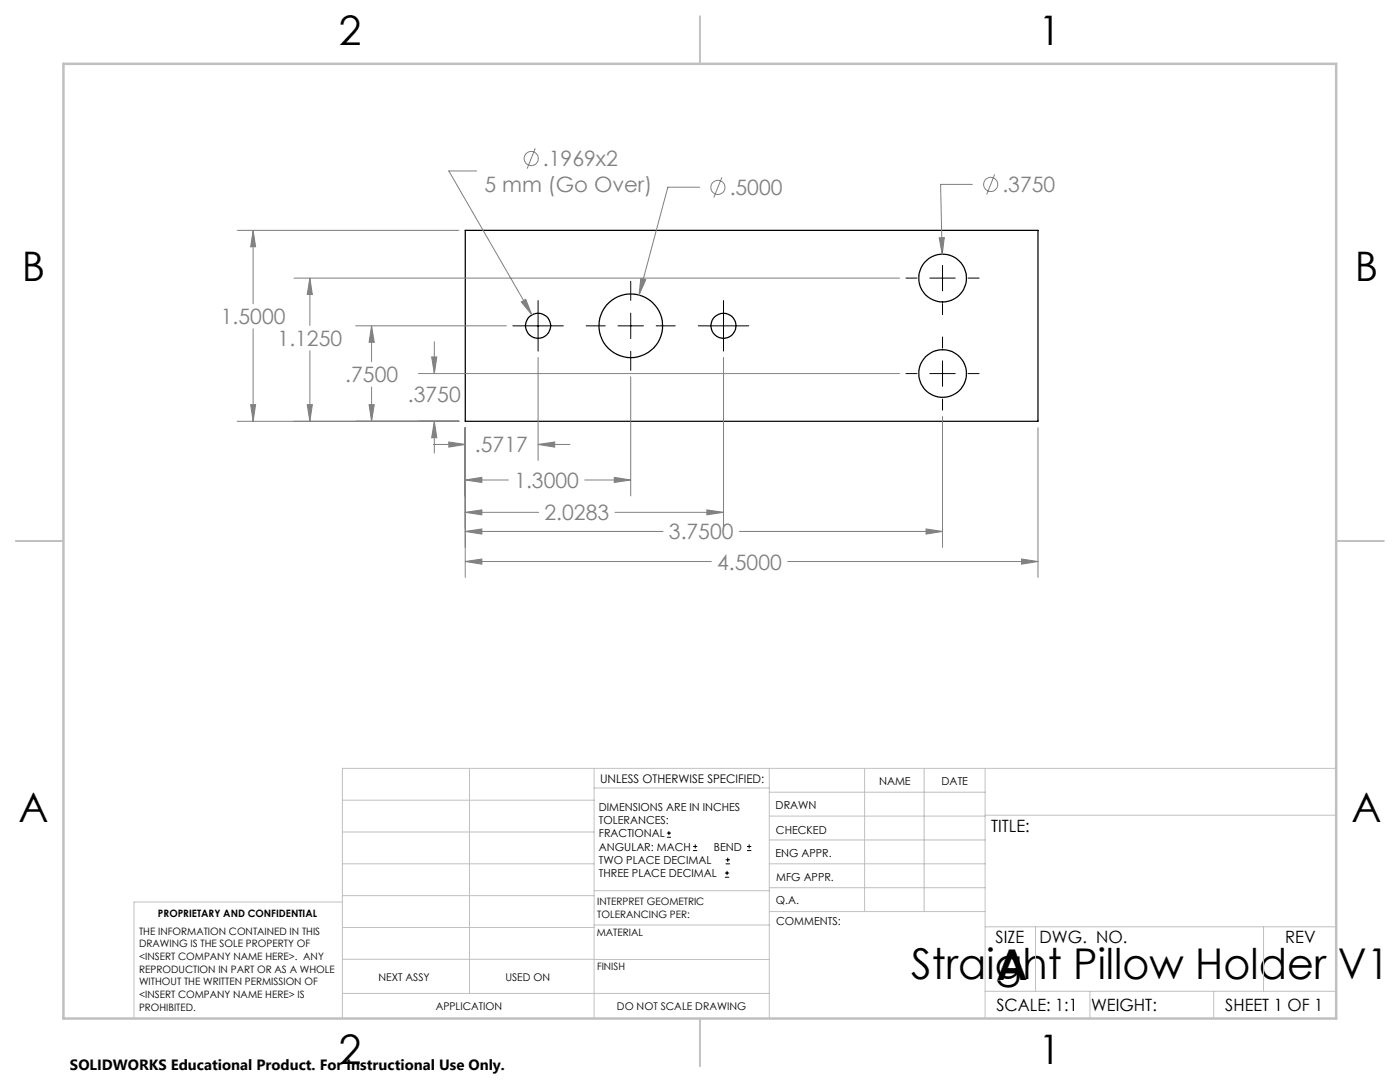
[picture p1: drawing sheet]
<svg xmlns="http://www.w3.org/2000/svg" width="279mm" height="216mm" viewBox="0 0 279 216" stroke-linecap="round" stroke-linejoin="round" font-family="sans-serif">
<g fill="none" stroke="#000" stroke-width=".25">
<path d="M92.9 46h114.3v38.1h-114.3z"/>
<circle cx="188.1" cy="55.5" r="4.8"/>
<circle cx="107.4" cy="65" r="2.51"/>
<circle cx="125.9" cy="65" r="6.4"/>
<circle cx="144.4" cy="65" r="2.51"/>
<circle cx="188.1" cy="74.5" r="4.8"/>
</g>
<g fill="none" stroke="#808080" stroke-width=".2">
<path d="M95.1 34.1h-5.5l16.6 28.7M106.8 29.6l-1.6 4.1M139.6 37.4h-6.3l-5.8 21.5M144.1 35.4l-1.6 4M194.1 36.8h-6.4l.3 13.9M198.5 34.8l-1.6 4M47.3 46h44.3M50.5 46l.5 3.2h-1zM50.5 46v14.6M58.7 55.5h120.8M61.8 55.5l.5 3.3h-1zM61.8 55.5v9.4"/>
<path d="M127.9 55.6l1 .2-1.4 3.1zM187.4 47.4h1.1l-.5 3.3zM50.5 65.6v18.5M61.8 70v14.1M71 65h30.1M74.2 65l.5 3.3h-1zM74.2 65v7.2M74.2 77.2v6.9M83.5 74.5h96M86.1 71.2h1.1l-.5 3.3zM86.7 68.2v6.3M104 60.3l.9-.6 1.3 3.1z"/>
<path d="M107.4 71.3v20.6M125.9 75.2v23.8M144.4 71.3v34.1M47.3 84.1h44.3M50 80.8h1l-.5 3.3zM61.3 80.8h1l-.5 3.3zM73.7 80.8h1l-.5 3.3zM86.5 88.7h6.4M86.7 84.1l.5 3.2h-1.1zM86.7 84.1v6.3M89.6 88.2l3.3 .5-3.3 .5zM92.9 95.8l3.3-.5v1z"/>
<path d="M92.9 85.3v29.9M92.9 95.8h8.6M107.4 88.7l3.3-.5v1zM107.4 88.7h6.3M116.7 95.8h9.2M122.6 95.3l3.3 .5-3.3 .5zM188.1 83.1v26.1M207.2 85.3v29.9M92.9 112l3.3-.5v1.1zM92.9 102.2l3.3-.5v1zM92.9 106l3.3-.4v1zM92.9 112h49.1"/>
<path d="M92.9 102.2h14.6M92.9 106h39.4M122.7 102.2h21.7M141.1 101.7l3.3 .5-3.3 .5zM147.6 106h40.5M157.2 112h50M184.8 105.6l3.3 .4-3.3 .6zM203.9 111.5l3.3 .5-3.3 .6z"/>
<circle cx="106" cy="31.6" r="1.42"/>
<circle cx="143.3" cy="37.4" r="1.4"/>
<circle cx="197.7" cy="36.8" r="1.4"/>
</g>
<g fill="none" stroke="#000" stroke-width=".2">
<path d="M107.4 60v10.1M125.9 56.1v3.8M144.4 60v10.1M180.8 55.5h2.2M185.6 55.5h5M188.1 48.2v2.2M188.1 53v5M193.2 55.5h2.2M102.3 65h10.1M117 65h3.8M123.3 65h5.1M125.9 62.5v5.1"/>
<path d="M125.9 70.1v3.8M131 65h3.8M139.3 65h10.1M180.8 74.5h2.2M185.6 74.5h5M188.1 60.6v2.2M188.1 67.2v2.3M188.1 72v5.1M188.1 79.6v2.2M193.2 74.5h2.2M133.1 167.1h.8M133.1 166.2h.8"/>
<path d="M133.5 165.8v.9M138.3 169.7h.8M138.3 168.9h.8M138.7 168.5v.8M144.7 175h.8M144.7 174.2h.8M144.8 172.4h.9M144.8 171.6h.9M145.1 173.8v.8M145.2 171.1v.9M149.1 169.7h.8M149.1 168.9h.8"/>
<path d="M149.5 168.5v.8"/>
</g>
<g fill="none" stroke="#c0c0c0" stroke-width=".2">
<path d="M68.3 159.7h50.3M93.7 153.3v44.9M118.6 153.3v49.9M118.6 157.2h34.9M153.5 153.3v49.9M153.5 158.1h43.1M172.5 153.3v28.6M184.4 153.3v28.6M196.6 153.3v49.9M266.7 153.3h-198.4v49.9M68.3 178.7h50.3M68.3 172.4h50.3"/>
<path d="M68.3 166h50.3M68.3 180h-41.6v23.2M118.6 177.7h35M153.5 167.6h43.1M153.5 162.8h43.1M153.5 172.4h43.1M153.5 177.1h43.1M196.6 162.7h70.1M68.3 198.2h85.2M68.3 191.4l85.2 .1M68.3 185.1h50.3M118.6 184.6h35"/>
<path d="M153.6 181.9h43M196.6 197.8h70.1M196.6 184.9h70.1M206.7 184.9v12.9M217.5 197.8v5.4M242.2 197.8v5.4M252.2 184.9v12.9"/>
</g>
<path d="M139.7 3.2v9.5M3.1 107.9h9.6M266.7 107.9h9.5M139.7 203.2v9.6" fill="none" stroke="#c0c0c0" stroke-width=".25"/>
<path d="M12.7 12.7h254v190.5h-254z" fill="none" stroke="#c0c0c0" stroke-width=".5"/>
<path d="M92.9 112l3.3-.5v1.1zM203.9 111.5l3.3 .5-3.3 .6zM89.6 88.2l3.3 .5-3.3 .5zM107.4 88.7l3.3-.5v1zM92.9 95.8l3.3-.5v1zM122.6 95.3l3.3 .5-3.3 .5zM92.9 102.2l3.3-.5v1zM141.1 101.7l3.3 .5-3.3 .5zM92.9 106l3.3-.4v1zM184.8 105.6l3.3 .4-3.3 .6zM73.7 80.8h1l-.5 3.3zM74.2 65l.5 3.3h-1zM86.7 84.1l.5 3.2h-1.1zM86.1 71.2h1.1l-.5 3.3zM61.3 80.8h1l-.5 3.3zM61.8 55.5l.5 3.3h-1zM50.5 46l.5 3.2h-1zM50 80.8h1l-.5 3.3zM104 60.3l2.2 2.5-1.3-3.1zM127.9 55.6l-.4 3.3 1.4-3.1zM187.4 47.4l.6 3.3 .5-3.3z" fill="#808080"/>
<g font-size="8.5">
<text x="181.9" y="195.4">Straight Pillow Holder V1</text>
<text x="198.9" y="195.5">A</text>
</g>
<g font-size="8.1">
<text x="67.6" y="8.9">2</text>
<text x="207.3" y="8.9">1</text>
<text x="4.4" y="56.2">B</text>
<text x="270.4" y="56.2">B</text>
<text x="3.7" y="164.1">A</text>
<text x="269.7" y="164.1">A</text>
<text x="67.6" y="212.4">2</text>
<text x="207.3" y="212.4">1</text>
</g>
<g font-size="4.2" fill="#808080">
<text x="108.4" y="33.2">.1969x2</text>
<text x="96.7" y="38.3">5 mm (Go Over)</text>
<text x="145.6" y="38.9">.5000</text>
<text x="200.1" y="38.3">.3750</text>
<text x="44.1" y="64.7">1.5000</text>
<text x="55.4" y="69.1">1.1250</text>
<text x="68.9" y="76.3">.7500</text>
<text x="81.4" y="80.2">.3750</text>
<text x="94.8" y="90.3">.5717</text>
<text x="102.7" y="97.3">1.3000</text>
<text x="108.7" y="103.8">2.0283</text>
<text x="133.5" y="107.6">3.7500</text>
<text x="143.1" y="113.6">4.5000</text>
</g>
<g font-size="3.4">
<text x="197.8" y="166">TITLE:</text>
<text x="198.7" y="188.1">SIZE</text>
<text x="207.5" y="188.1">DWG. NO.</text>
<text x="256.5" y="188.2">REV</text>
<text x="198.8" y="201.7">SCALE: 1:1</text>
<text x="217.7" y="201.8">WEIGHT:</text>
<text x="244.5" y="201.7">SHEET 1 OF 1</text>
</g>
<text font-size="3" x="14" y="213.5">SOLIDWORKS Educational Product. For Instructional Use Only.</text>
<text font-size="2.4" x="119.8" y="156.2">UNLESS OTHERWISE SPECIFIED:</text>
<g font-size="2.2">
<text x="119.5" y="161.8">DIMENSIONS ARE IN INCHES</text>
<text x="154.8" y="161.4">DRAWN</text>
<text x="175.4" y="156.6">NAME</text>
<text x="187.9" y="156.7">DATE</text>
<text x="119.5" y="164.4">TOLERANCES:</text>
<text x="119.5" y="167.1">FRACTIONAL</text>
<text x="154.9" y="166.3">CHECKED</text>
<text x="119.5" y="169.7">ANGULAR: MACH</text>
<text x="119.5" y="172.4">TWO PLACE DECIMAL</text>
<text x="142.5" y="169.7">BEND</text>
<text x="154.8" y="171">ENG APPR.</text>
<text x="119.5" y="175">THREE PLACE DECIMAL</text>
<text x="154.9" y="175.7">MFG APPR.</text>
<text x="154.9" y="180.4">Q.A.</text>
<text x="154.9" y="184.6">COMMENTS:</text>
</g>
<g font-size="2.1">
<text x="75.5" y="195.7">NEXT ASSY</text>
<text x="100.9" y="195.7">USED ON</text>
<text x="86.9" y="201.5">APPLICATION</text>
<text x="123.1" y="201.6">DO NOT SCALE DRAWING</text>
</g>
<g font-size="2">
<text x="31.5" y="182.9">PROPRIETARY AND CONFIDENTIAL</text>
<text x="119.2" y="180.6">INTERPRET GEOMETRIC</text>
<text x="119.2" y="183.1">TOLERANCING PER:</text>
<text x="27.8" y="186.5">THE INFORMATION CONTAINED IN THIS</text>
<text x="27.8" y="189">DRAWING IS THE SOLE PROPERTY OF</text>
<text x="27.8" y="191.6">&lt;INSERT COMPANY NAME HERE&gt;. ANY</text>
<text x="119.1" y="186.7">MATERIAL</text>
<text x="27.8" y="194.1">REPRODUCTION IN PART OR AS A WHOLE</text>
<text x="27.8" y="196.6">WITHOUT THE WRITTEN PERMISSION OF</text>
<text x="119.1" y="193.5">FINISH</text>
<text x="27.8" y="199.1">&lt;INSERT COMPANY NAME HERE&gt; IS</text>
<text x="27.8" y="201.7">PROHIBITED.</text>
</g>
</svg>
